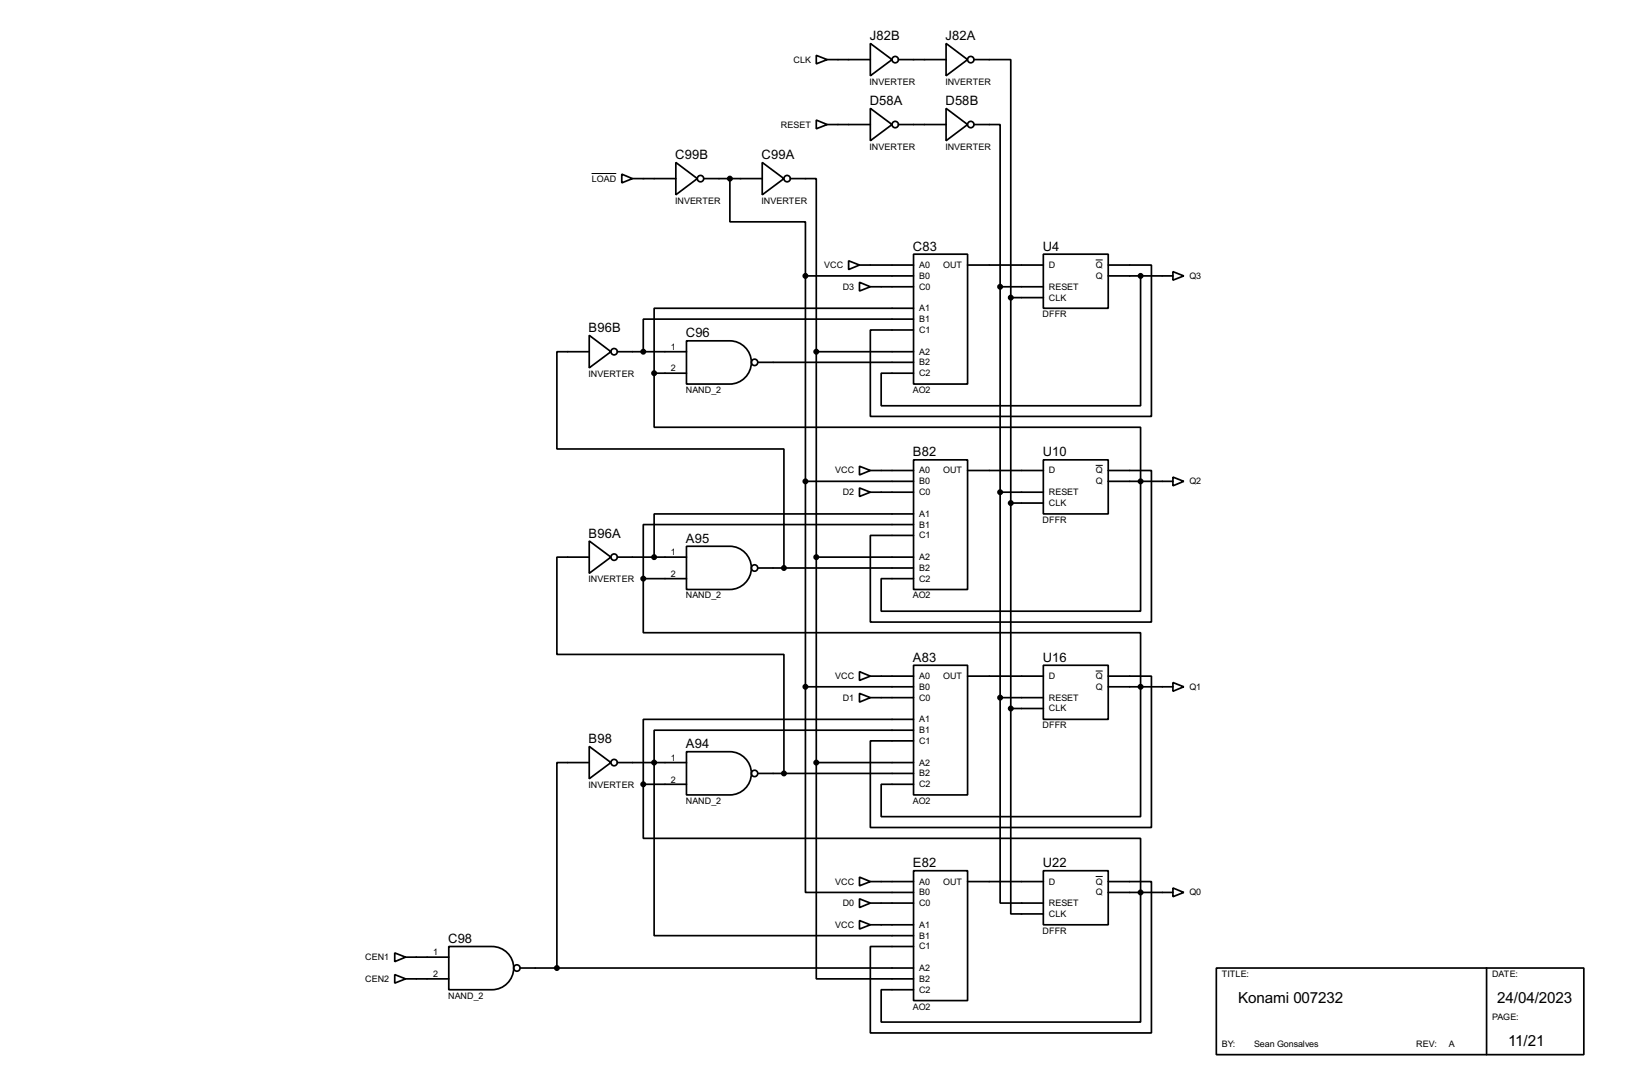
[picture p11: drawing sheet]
<svg xmlns="http://www.w3.org/2000/svg" width="383mm" height="256mm" viewBox="0 0 383 256" stroke-linecap="round" stroke-linejoin="round" font-family="sans-serif">
<g fill="none" stroke="#000" stroke-width=".4">
<path d="M191.8 13l2.6 1-2.6 1zM194.4 14h10.1M204.5 10.2l5.1 3.8-5.1 3.8zM211.1 14h11.2M222.3 10.2l5.1 3.8-5.1 3.8zM228.9 14h8.6v55.9M158.8 38.2l5.1 3.8-5.1 3.8zM179.1 38.2l5.1 3.8-5.1 3.8zM191.8 28.2l2.6 1.1-2.6 1zM194.4 29.3h10.1M204.5 25.5l5.1 3.8-5.1 3.8zM211.1 29.3h11.2"/>
<path d="M222.3 25.5l5.1 3.8-5.1 3.8zM228.9 29.3h6.1v38.1M146.1 40.9l2.5 1.1-2.5 1zM148.6 42h10.2M165.4 42h13.7M171.5 42v10.1h17.8v12.7M185.7 42h6.1v40.6M214.7 59.7h12.7v30.5h-12.7zM245.2 59.7h15.2v12.7h-15.2zM138.5 78.8l5.1 3.8-5.1 3.8zM189.3 64.8h25.4M189.3 64.8v96.5"/>
<path d="M199.4 61.3l2.6 1-2.6 1zM202 66.3l2.5 1.1-2.5 1zM202 62.3h12.7M204.5 67.4h10.2M214.7 72.4h-61v15.3M214.7 75h-63.5v7.6M227.4 62.3h17.8M235 67.4h10.2M235 67.4v96.5M237.5 69.9h7.7M237.5 69.9v96.5M260.4 62.3h10.2v35.5h-66.1v-20.3h10.2"/>
<path d="M260.4 64.8h15.2M268 64.8v30.5h-60.9v-7.6h7.6M275.6 63.8l2.6 1-2.6 1zM138.5 82.6h-7.6v22.9h53.3v27.9M145.1 82.6h16.2M153.7 87.7v12.7h114.3v43.2h-60.9v-7.7h7.6M153.7 87.7h7.6M161.3 80.1h10.2a5.1 5.1 0 0 1 5.1 5 5.1 5.1 0 0 1-5.1 5.1h-10.2zM178.1 85.1h36.6M191.8 82.6h22.9M191.8 82.6v96.5M189.3 113.1h25.4"/>
<path d="M202 109.5l2.5 1-2.5 1.1zM202 114.6l2.5 1-2.5 1zM204.5 110.5h10.2M204.5 115.6h10.2M214.7 108h12.7v30.5h-12.7zM227.4 110.5h17.8M235 115.6h10.2M237.5 118.2h7.7M245.2 108h15.2v12.7h-15.2zM260.4 110.5h10.2v35.6h-66.1v-20.3h10.2M260.4 113.1h15.2M275.6 112.1l2.6 1-2.6 1z"/>
<path d="M138.5 127.1l5.1 3.8-5.1 3.8zM138.5 130.9h-7.6v22.8h53.3v28M145.1 130.9h16.2M151.2 135.9v12.7h116.8v43.2h-60.9v-7.6h7.6M151.2 135.9h10.1M161.3 128.3h10.2a5.1 5.1 0 0 1 5.1 5.1 5.1 5.1 0 0 1-5.1 5.1h-10.2zM178.1 133.4h36.6M191.8 130.9h22.9M214.7 123.2h-63.5v12.7M214.7 120.7h-61v10.2M202 157.8l2.5 1-2.5 1zM204.5 158.8h10.2"/>
<path d="M214.7 156.3h12.7v30.4h-12.7zM227.4 158.8h17.8M245.2 156.3h15.2v12.7h-15.2zM260.4 158.8h10.2v35.6h-66.1v-20.4h10.2M138.5 175.3l5.1 3.8-5.1 3.8zM138.5 179.1h-7.6v48.3M145.1 179.1h16.2M161.3 176.6h10.2a5.1 5.1 0 0 1 5.1 5 5.1 5.1 0 0 1-5.1 5.1h-10.2zM189.3 161.3v48.3h25.4M189.3 161.3h25.4M191.8 179.1v50.8h22.9M191.8 179.1h22.9"/>
<path d="M202 162.9l2.5 1-2.5 1zM204.5 163.9h10.2M214.7 169h-63.5v15.2M214.7 171.5h-61v48.3h61M235 163.9v48.2h10.2M235 163.9h10.2M237.5 166.4v48.3h7.7M237.5 166.4h7.7M260.4 161.3h15.2M275.6 160.3l2.6 1-2.6 1.1zM151.2 184.2v12.7h116.8v43.2h-60.9v-7.6h7.6M151.2 184.2h10.1"/>
<path d="M178.1 181.7h36.6M202 206l2.5 1.1-2.5 1zM202 216.2l2.5 1-2.5 1zM202 211.1l2.5 1-2.5 1.1zM204.5 207.1h10.2M204.5 217.2h10.2M204.5 212.1h10.2M214.7 204.5h12.7v30.5h-12.7zM227.4 207.1h17.8M245.2 204.5h15.2v12.7h-15.2zM260.4 207.1h10.2v35.5h-66.1v-20.3h10.2M260.4 209.6h15.2"/>
<path d="M275.6 208.6l2.6 1-2.6 1zM92.8 223.8l2.5 1-2.5 1.1zM92.8 228.9l2.5 1-2.5 1zM95.3 224.8h10.2M95.3 229.9h10.2M105.5 222.3h10.1a5.1 5.1 0 0 1 5.1 5.1 5.1 5.1 0 0 1-5.1 5.1h-10.1zM122.2 227.4h92.5M285.8 227.4h86.4v20.3h-86.4zM349.3 227.4v20.3"/>
<circle cx="210.3" cy="14" r=".75"/>
<circle cx="228.1" cy="14" r=".75"/>
<circle cx="210.3" cy="29.3" r=".75"/>
<circle cx="228.1" cy="29.3" r=".75"/>
<circle cx="164.6" cy="42" r=".75"/>
<circle cx="184.9" cy="42" r=".75"/>
<circle cx="144.3" cy="82.6" r=".75"/>
<circle cx="177.3" cy="85.1" r=".75"/>
<circle cx="144.3" cy="130.9" r=".75"/>
<circle cx="177.3" cy="133.4" r=".75"/>
<circle cx="144.3" cy="179.1" r=".75"/>
<circle cx="177.3" cy="181.7" r=".75"/>
<circle cx="121.4" cy="227.4" r=".75"/>
</g>
<g fill="#000" stroke="#000" stroke-width=".4">
<circle cx="171.5" cy="42" r=".5"/>
<circle cx="189.2" cy="64.8" r=".5"/>
<circle cx="235" cy="67.4" r=".5"/>
<circle cx="237.5" cy="69.9" r=".5"/>
<circle cx="268" cy="64.8" r=".5"/>
<circle cx="151.1" cy="82.6" r=".5"/>
<circle cx="153.7" cy="87.7" r=".5"/>
<circle cx="191.8" cy="82.6" r=".5"/>
<circle cx="189.2" cy="113.1" r=".5"/>
<circle cx="235" cy="115.6" r=".5"/>
<circle cx="237.5" cy="118.2" r=".5"/>
<circle cx="268" cy="113.1" r=".5"/>
<circle cx="151.1" cy="135.9" r=".5"/>
<circle cx="153.7" cy="130.9" r=".5"/>
<circle cx="184.2" cy="133.4" r=".5"/>
<circle cx="191.8" cy="130.9" r=".5"/>
<circle cx="153.7" cy="179.1" r=".5"/>
<circle cx="189.2" cy="161.3" r=".5"/>
<circle cx="191.8" cy="179.1" r=".5"/>
<circle cx="235" cy="163.9" r=".5"/>
<circle cx="237.5" cy="166.4" r=".5"/>
<circle cx="268" cy="161.3" r=".5"/>
<circle cx="151.1" cy="184.2" r=".5"/>
<circle cx="184.2" cy="181.7" r=".5"/>
<circle cx="268" cy="209.6" r=".5"/>
<circle cx="130.8" cy="227.4" r=".5"/>
</g>
<path d="M139 40.8h5.8M257.5 61.1h1.6M257.5 109.3h1.6M257.5 157.6h1.6M257.5 205.9h1.6" fill="none" stroke="#000" stroke-width=".23"/>
<g font-size="4">
<text x="290.9" y="235.5">Konami 007232</text>
<text x="351.8" y="235.5">24/04/2023</text>
<text x="354.4" y="245.7">11/21</text>
</g>
<g font-size="3.4">
<text x="204.4" y="9.4">J82B</text>
<text x="222.2" y="9.4">J82A</text>
<text x="204.4" y="24.7">D58A</text>
<text x="222.2" y="24.7">D58B</text>
<text x="158.7" y="37.4">C99B</text>
<text x="179" y="37.4">C99A</text>
<text x="214.5" y="58.9">C83</text>
<text x="245" y="58.9">U4</text>
<text x="138.3" y="78">B96B</text>
<text x="161.2" y="79.3">C96</text>
<text x="214.5" y="107.2">B82</text>
<text x="245" y="107.2">U10</text>
<text x="138.3" y="126.3">B96A</text>
<text x="161.2" y="127.5">A95</text>
<text x="214.5" y="155.5">A83</text>
<text x="245" y="155.5">U16</text>
<text x="138.3" y="174.5">B98</text>
<text x="161.2" y="175.8">A94</text>
<text x="214.5" y="203.7">E82</text>
<text x="245" y="203.7">U22</text>
<text x="105.3" y="221.5">C98</text>
</g>
<g font-size="2.4">
<text x="186.4" y="14.7">CLK</text>
<text x="204.3" y="19.9">INVERTER</text>
<text x="222.1" y="19.9">INVERTER</text>
<text x="183.5" y="30">RESET</text>
<text x="204.3" y="35.2">INVERTER</text>
<text x="222.1" y="35.2">INVERTER</text>
<text x="139" y="42.7">LOAD</text>
<text x="158.6" y="47.9">INVERTER</text>
<text x="178.9" y="47.9">INVERTER</text>
<text x="193.7" y="62.9">VCC</text>
<text x="216" y="65.5">B0</text>
<text x="216" y="62.9">A0</text>
<text x="221.6" y="62.9">OUT</text>
<text x="246.4" y="62.9">D</text>
<text x="257.5" y="62.9">Q</text>
<text x="257.5" y="65.5">Q</text>
<text x="279.5" y="65.5">Q3</text>
<text x="198" y="68.1">D3</text>
<text x="216" y="68.1">C0</text>
<text x="246.4" y="68.1">RESET</text>
<text x="246.4" y="70.6">CLK</text>
<text x="216" y="73.1">A1</text>
<text x="216" y="75.6">B1</text>
<text x="245" y="74.5">DFFR</text>
<text x="157.7" y="82.2">1</text>
<text x="216" y="78.2">C1</text>
<text x="216" y="83.3">A2</text>
<text x="138.3" y="88.5">INVERTER</text>
<text x="157.7" y="87.3">2</text>
<text x="216" y="85.8">B2</text>
<text x="216" y="88.4">C2</text>
<text x="161.1" y="92.3">NAND_2</text>
<text x="214.5" y="92.3">AO2</text>
<text x="196.2" y="111.2">VCC</text>
<text x="216" y="113.8">B0</text>
<text x="216" y="111.2">A0</text>
<text x="221.6" y="111.2">OUT</text>
<text x="246.4" y="111.2">D</text>
<text x="257.5" y="111.2">Q</text>
<text x="257.5" y="113.8">Q</text>
<text x="279.5" y="113.8">Q2</text>
<text x="198" y="116.3">D2</text>
<text x="216" y="116.3">C0</text>
<text x="246.4" y="116.3">RESET</text>
<text x="246.4" y="118.9">CLK</text>
<text x="216" y="121.4">A1</text>
<text x="216" y="123.9">B1</text>
<text x="245" y="122.8">DFFR</text>
<text x="157.7" y="130.5">1</text>
<text x="216" y="126.5">C1</text>
<text x="216" y="131.6">A2</text>
<text x="138.3" y="136.8">INVERTER</text>
<text x="157.7" y="135.5">2</text>
<text x="216" y="134.1">B2</text>
<text x="216" y="136.6">C2</text>
<text x="161.1" y="140.6">NAND_2</text>
<text x="214.5" y="140.6">AO2</text>
<text x="196.2" y="159.5">VCC</text>
<text x="216" y="159.5">A0</text>
<text x="221.6" y="159.5">OUT</text>
<text x="246.4" y="159.5">D</text>
<text x="257.5" y="159.5">Q</text>
<text x="198" y="164.6">D1</text>
<text x="216" y="162">B0</text>
<text x="216" y="164.6">C0</text>
<text x="246.4" y="164.6">RESET</text>
<text x="246.4" y="167.1">CLK</text>
<text x="257.5" y="162">Q</text>
<text x="279.5" y="162">Q1</text>
<text x="216" y="169.7">A1</text>
<text x="216" y="172.2">B1</text>
<text x="245" y="171.1">DFFR</text>
<text x="157.7" y="178.7">1</text>
<text x="216" y="174.7">C1</text>
<text x="216" y="179.8">A2</text>
<text x="138.3" y="185">INVERTER</text>
<text x="157.7" y="183.8">2</text>
<text x="216" y="182.4">B2</text>
<text x="216" y="184.9">C2</text>
<text x="161.1" y="188.8">NAND_2</text>
<text x="214.5" y="188.8">AO2</text>
<text x="196.2" y="207.8">VCC</text>
<text x="216" y="207.8">A0</text>
<text x="221.6" y="207.8">OUT</text>
<text x="246.4" y="207.8">D</text>
<text x="257.5" y="207.8">Q</text>
<text x="198" y="212.8">D0</text>
<text x="216" y="210.3">B0</text>
<text x="216" y="212.8">C0</text>
<text x="246.4" y="212.8">RESET</text>
<text x="246.4" y="215.4">CLK</text>
<text x="257.5" y="210.3">Q</text>
<text x="279.5" y="210.3">Q0</text>
<text x="196.2" y="217.9">VCC</text>
<text x="216" y="217.9">A1</text>
<text x="216" y="220.5">B1</text>
<text x="245" y="219.3">DFFR</text>
<text x="85.8" y="225.5">CEN1</text>
<text x="101.8" y="224.4">1</text>
<text x="216" y="223">C1</text>
<text x="85.8" y="230.6">CEN2</text>
<text x="101.8" y="229.5">2</text>
<text x="216" y="228.1">A2</text>
<text x="216" y="230.6">B2</text>
<text x="216" y="233.2">C2</text>
<text x="287.1" y="229.5">TITLE:</text>
<text x="350.6" y="229.5">DATE:</text>
<text x="105.3" y="234.6">NAND_2</text>
<text x="214.5" y="237.1">AO2</text>
<text x="350.6" y="239.7">PAGE:</text>
<text x="287.1" y="246">BY:</text>
<text x="294.7" y="246">Sean Gonsalves</text>
<text x="332.8" y="246">REV:</text>
<text x="340.4" y="246">A</text>
</g>
</svg>
